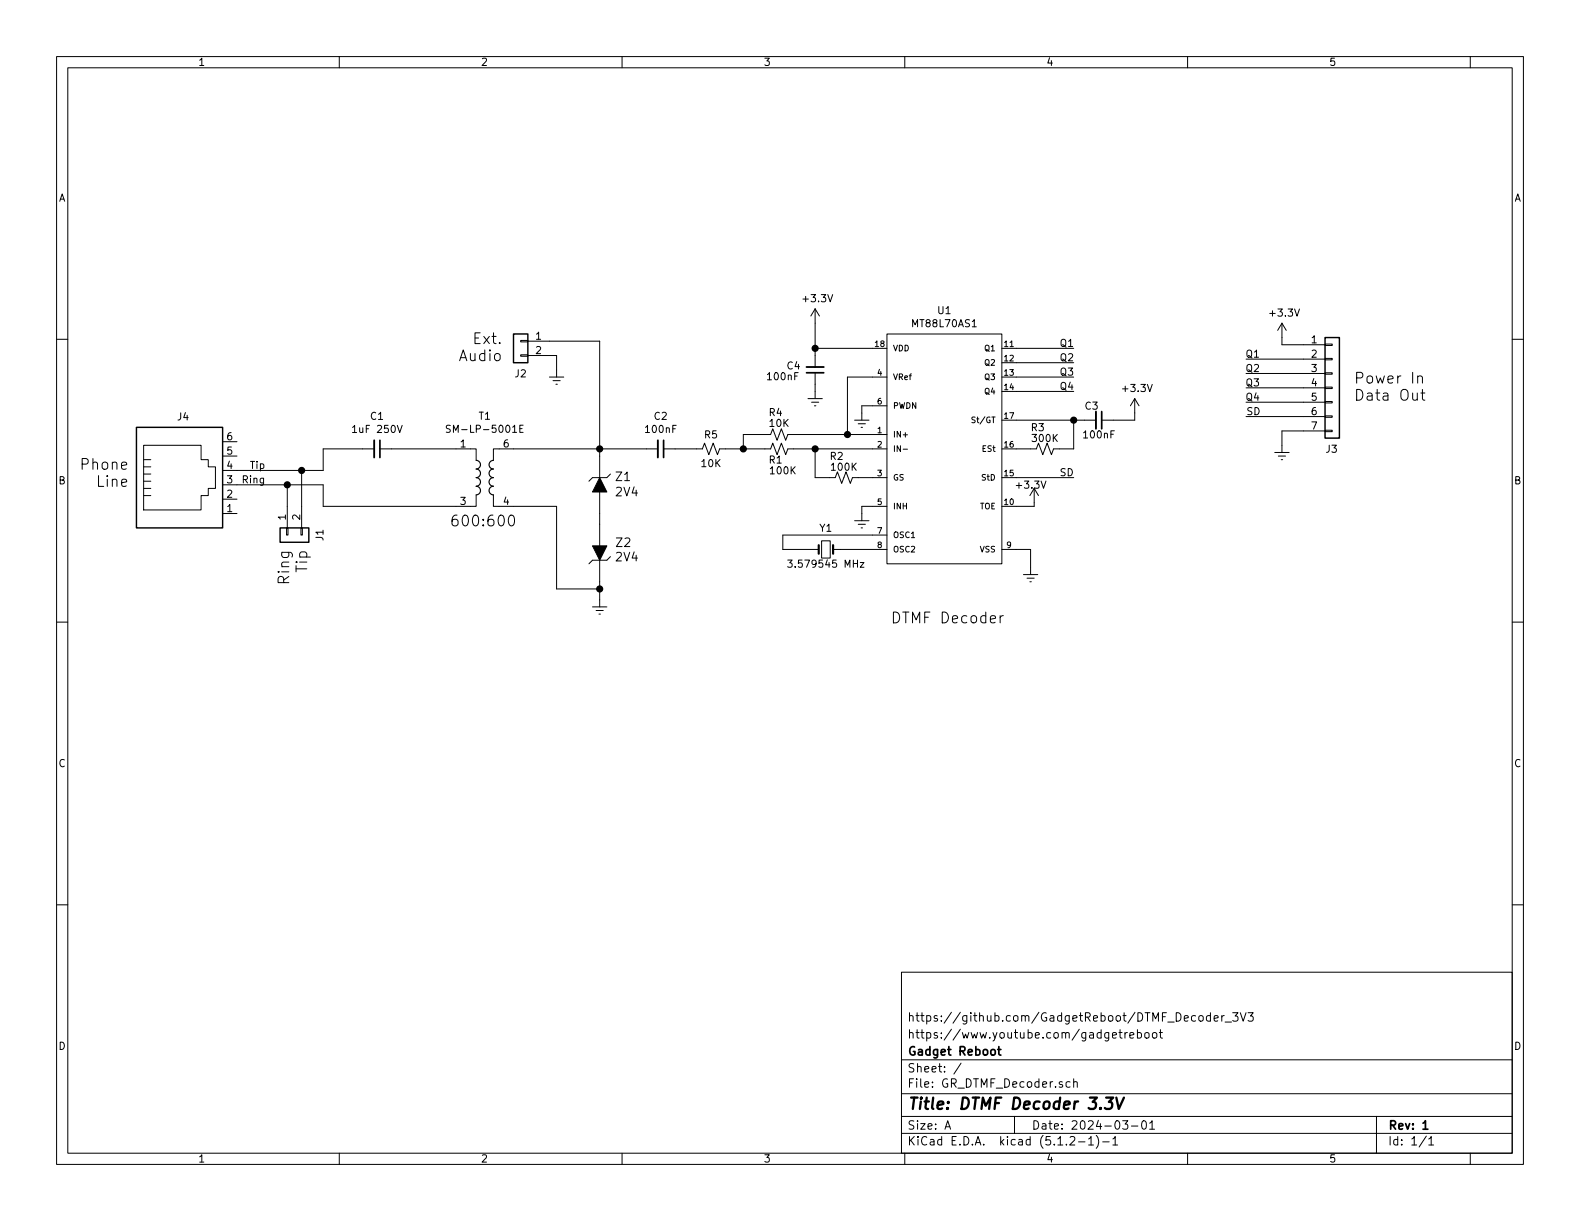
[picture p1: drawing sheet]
EESchema Schematic File Version 4
LIBS:GR_DTMF_Decoder-cache
EELAYER 29 0
EELAYER END
$Descr A 11000 8500
encoding utf-8
Sheet 1 1
Title "DTMF Decoder 3.3V"
Date "2024-03-01"
Rev "1"
Comp "Gadget Reboot"
Comment1 "https://www.youtube.com/gadgetreboot"
Comment2 "https://github.com/GadgetReboot/DTMF_Decoder_3V3"
Comment3 ""
Comment4 ""
$EndDescr
$Comp
L MT8870:MT8870DSR1 U1
U 1 1
P 6075 2425
F 0 "U1" H 6575 2690 50  0000 C CNN
F 1 "MT88L70AS1" H 6575 2599 50  0000 C CNN
F 2 "Package_SO:SOIC-18W_7.5x11.6mm_P1.27mm" H 6075 2825 50  0001 L CNN
F 3 "" H 6075 2925 50  0001 L CNN
	1    6075 2425
	1    0    0    -1  
$EndComp
$Comp
L Device:Crystal_Small Y1
U 1 1
P 5750 3825
F 0 "Y1" H 5750 3975 50  0000 C CNN
F 1 "3.579545 MHz" H 5750 3725 50  0000 C CNN
F 2 "Crystal:Crystal_SMD_HC49-SD_HandSoldering" H 5750 3825 50  0001 C CNN
F 3 "~" H 5750 3825 50  0001 C CNN
	1    5750 3825
	1    0    0    -1  
$EndComp
$Comp
L Device:R_Small_US R2
U 1 1
P 5875 3325
F 0 "R2" V 5725 3275 50  0000 C CNN
F 1 "100K" V 5800 3325 50  0000 C CNN
F 2 "Resistor_SMD:R_0805_2012Metric_Pad1.15x1.40mm_HandSolder" H 5875 3325 50  0001 C CNN
F 3 "~" H 5875 3325 50  0001 C CNN
	1    5875 3325
	0    1    1    0   
$EndComp
$Comp
L Device:C_Small C2
U 1 1
P 4600 3125
F 0 "C2" V 4371 3125 50  0000 C CNN
F 1 "100nF" V 4462 3125 50  0000 C CNN
F 2 "Capacitor_SMD:C_0805_2012Metric_Pad1.15x1.40mm_HandSolder" H 4600 3125 50  0001 C CNN
F 3 "~" H 4600 3125 50  0001 C CNN
	1    4600 3125
	0    1    1    0   
$EndComp
$Comp
L power:GNDREF #PWR06
U 1 1
P 7175 3950
F 0 "#PWR06" H 7175 3700 50  0001 C CNN
F 1 "GNDREF" H 7180 3777 50  0001 C CNN
F 2 "" H 7175 3950 50  0001 C CNN
F 3 "" H 7175 3950 50  0001 C CNN
	1    7175 3950
	1    0    0    -1  
$EndComp
$Comp
L Device:R_Small_US R1
U 1 1
P 5425 3125
F 0 "R1" V 5500 3100 50  0000 C CNN
F 1 "100K" V 5575 3150 50  0000 C CNN
F 2 "Resistor_SMD:R_0805_2012Metric_Pad1.15x1.40mm_HandSolder" H 5425 3125 50  0001 C CNN
F 3 "~" H 5425 3125 50  0001 C CNN
	1    5425 3125
	0    1    1    0   
$EndComp
Wire Wire Line
	6075 3025 5900 3025
Wire Wire Line
	5900 3025 5900 2625
Wire Wire Line
	5900 2625 6075 2625
Wire Wire Line
	6075 2425 5675 2425
Wire Wire Line
	5675 2425 5675 2250
Wire Wire Line
	4700 3125 4850 3125
Wire Wire Line
	5975 3325 6075 3325
Wire Wire Line
	5775 3325 5675 3325
Wire Wire Line
	5675 3325 5675 3125
Connection ~ 5675 3125
Wire Wire Line
	5675 3125 5525 3125
$Comp
L power:GNDREF #PWR04
U 1 1
P 6000 2875
F 0 "#PWR04" H 6000 2625 50  0001 C CNN
F 1 "GNDREF" H 6005 2702 50  0001 C CNN
F 2 "" H 6000 2875 50  0001 C CNN
F 3 "" H 6000 2875 50  0001 C CNN
	1    6000 2875
	1    0    0    -1  
$EndComp
$Comp
L power:GNDREF #PWR05
U 1 1
P 6000 3575
F 0 "#PWR05" H 6000 3325 50  0001 C CNN
F 1 "GNDREF" H 6005 3402 50  0001 C CNN
F 2 "" H 6000 3575 50  0001 C CNN
F 3 "" H 6000 3575 50  0001 C CNN
	1    6000 3575
	1    0    0    -1  
$EndComp
Wire Wire Line
	6075 2825 6000 2825
Wire Wire Line
	6000 2825 6000 2875
Wire Wire Line
	5675 3125 6075 3125
Wire Wire Line
	6075 3525 6000 3525
Wire Wire Line
	6000 3525 6000 3575
Wire Wire Line
	7075 3825 7175 3825
Wire Wire Line
	7175 3825 7175 3950
Wire Wire Line
	6075 3725 5450 3725
Wire Wire Line
	5450 3725 5450 3825
Wire Wire Line
	5450 3825 5650 3825
Wire Wire Line
	5850 3825 6075 3825
Wire Wire Line
	7075 3525 7200 3525
Wire Wire Line
	7200 3525 7200 3500
$Comp
L Device:R_Small_US R3
U 1 1
P 7275 3125
F 0 "R3" V 7125 3075 50  0000 C CNN
F 1 "300K" V 7200 3125 50  0000 C CNN
F 2 "Resistor_SMD:R_0805_2012Metric_Pad1.15x1.40mm_HandSolder" H 7275 3125 50  0001 C CNN
F 3 "~" H 7275 3125 50  0001 C CNN
	1    7275 3125
	0    1    1    0   
$EndComp
Wire Wire Line
	7075 3125 7175 3125
Wire Wire Line
	7075 2925 7475 2925
Wire Wire Line
	7475 2925 7475 3125
Wire Wire Line
	7475 3125 7375 3125
$Comp
L Device:C_Small C3
U 1 1
P 7650 2925
F 0 "C3" V 7550 2875 50  0000 C CNN
F 1 "100nF" V 7750 2925 50  0000 C CNN
F 2 "Capacitor_SMD:C_0805_2012Metric_Pad1.15x1.40mm_HandSolder" H 7650 2925 50  0001 C CNN
F 3 "~" H 7650 2925 50  0001 C CNN
	1    7650 2925
	0    1    1    0   
$EndComp
Wire Wire Line
	7750 2925 7900 2925
Wire Wire Line
	7900 2925 7900 2875
Wire Wire Line
	7550 2925 7475 2925
Connection ~ 7475 2925
Wire Wire Line
	7075 2725 7475 2725
Wire Wire Line
	7075 2625 7475 2625
Wire Wire Line
	7075 2525 7475 2525
Wire Wire Line
	7075 2425 7475 2425
Wire Wire Line
	7075 3325 7475 3325
Text Label 7375 3325 0    50   ~ 0
SD
Text Label 7375 2425 0    50   ~ 0
Q1
Text Label 7375 2525 0    50   ~ 0
Q2
Text Label 7375 2625 0    50   ~ 0
Q3
Text Label 7375 2725 0    50   ~ 0
Q4
$Comp
L Connector_Generic:Conn_01x07 J3
U 1 1
P 9275 2700
F 0 "J3" H 9225 2275 50  0000 L CNN
F 1 "Conn_01x07" H 9355 2651 50  0001 L CNN
F 2 "Connector_PinHeader_2.54mm:PinHeader_1x07_P2.54mm_Vertical" H 9275 2700 50  0001 C CNN
F 3 "~" H 9275 2700 50  0001 C CNN
	1    9275 2700
	1    0    0    -1  
$EndComp
$Comp
L power:GNDREF #PWR010
U 1 1
P 8925 3100
F 0 "#PWR010" H 8925 2850 50  0001 C CNN
F 1 "GNDREF" H 8930 2927 50  0001 C CNN
F 2 "" H 8925 3100 50  0001 C CNN
F 3 "" H 8925 3100 50  0001 C CNN
	1    8925 3100
	1    0    0    -1  
$EndComp
Wire Wire Line
	9075 2400 8925 2400
Wire Wire Line
	8925 2400 8925 2350
Wire Wire Line
	9075 3000 8925 3000
Wire Wire Line
	8925 3000 8925 3100
Wire Wire Line
	9075 2800 8675 2800
Wire Wire Line
	9075 2700 8675 2700
Wire Wire Line
	9075 2600 8675 2600
Wire Wire Line
	9075 2500 8675 2500
Text Label 8775 2500 2    50   ~ 0
Q1
Text Label 8775 2600 2    50   ~ 0
Q2
Text Label 8775 2700 2    50   ~ 0
Q3
Text Label 8775 2800 2    50   ~ 0
Q4
Wire Wire Line
	8675 2900 9075 2900
Text Label 8675 2900 0    50   ~ 0
SD
Text Notes 6200 4350 0    75   ~ 0
DTMF Decoder
Text Notes 9425 2800 0    75   ~ 0
Power In\nData Out
$Comp
L power:GNDREF #PWR02
U 1 1
P 4175 4175
F 0 "#PWR02" H 4175 3925 50  0001 C CNN
F 1 "GNDREF" H 4180 4002 50  0001 C CNN
F 2 "" H 4175 4175 50  0001 C CNN
F 3 "" H 4175 4175 50  0001 C CNN
	1    4175 4175
	1    0    0    -1  
$EndComp
$Comp
L Device:C_Small C1
U 1 1
P 2625 3125
F 0 "C1" V 2396 3125 50  0000 C CNN
F 1 "1uF 250V" V 2487 3125 50  0000 C CNN
F 2 "Capacitor_THT:C_Rect_L18.0mm_W8.0mm_P15.00mm_FKS3_FKP3" H 2625 3125 50  0001 C CNN
F 3 "~" H 2625 3125 50  0001 C CNN
	1    2625 3125
	0    1    1    0   
$EndComp
$Comp
L dk_Diodes-Zener-Single:MMSZ5231B-7-F Z1
U 1 1
P 4175 3375
F 0 "Z1" V 4228 3272 60  0000 R CNN
F 1 "2V4" V 4122 3272 60  0000 R CNN
F 2 "footprints:Zener_MiniMELF" H 4375 3575 60  0001 L CNN
F 3 "" H 4375 3675 60  0001 L CNN
F 4 "Diotec Semiconductor" H 4375 3775 60  0001 L CNN "Digi-Key_PN"
F 5 "ZMM3.3" H 4375 3875 60  0001 L CNN "MPN"
	1    4175 3375
	0    -1   -1   0   
$EndComp
Wire Wire Line
	4175 3175 4175 3125
Connection ~ 4175 3125
Wire Wire Line
	4175 3125 4500 3125
Wire Wire Line
	4175 3650 4175 3575
Wire Wire Line
	4175 4175 4175 4100
Wire Wire Line
	3875 4100 4175 4100
Wire Wire Line
	3875 3525 3875 4100
Connection ~ 4175 4100
Wire Wire Line
	4175 4100 4175 4050
$Comp
L Connector_Generic:Conn_01x02 J1
U 1 1
P 2000 3725
F 0 "J1" H 2000 3500 50  0000 C CNN
F 1 "Conn_01x02" H 1918 3851 50  0001 C CNN
F 2 "Connector_PinHeader_2.54mm:PinHeader_1x02_P2.54mm_Vertical" H 2000 3725 50  0001 C CNN
F 3 "~" H 2000 3725 50  0001 C CNN
	1    2000 3725
	0    -1   1    0   
$EndComp
Wire Wire Line
	2250 3275 2250 3125
Wire Wire Line
	2250 3125 2525 3125
Wire Wire Line
	2250 3525 2250 3375
Text Notes 900  3400 2    75   ~ 0
Phone\nLine
$Comp
L Connector_Generic:Conn_01x02 J2
U 1 1
P 3625 2375
F 0 "J2" H 3625 2150 50  0000 C CNN
F 1 "Conn_01x02" H 3543 2501 50  0001 C CNN
F 2 "Connector_PinHeader_2.54mm:PinHeader_1x02_P2.54mm_Vertical" H 3625 2375 50  0001 C CNN
F 3 "~" H 3625 2375 50  0001 C CNN
	1    3625 2375
	-1   0    0    -1  
$EndComp
Text Notes 3500 2525 2    75   ~ 0
Ext.\nAudio
$Comp
L power:GNDREF #PWR01
U 1 1
P 3875 2575
F 0 "#PWR01" H 3875 2325 50  0001 C CNN
F 1 "GNDREF" H 3880 2402 50  0001 C CNN
F 2 "" H 3875 2575 50  0001 C CNN
F 3 "" H 3875 2575 50  0001 C CNN
	1    3875 2575
	1    0    0    -1  
$EndComp
Wire Wire Line
	3825 2475 3875 2475
Wire Wire Line
	3875 2475 3875 2575
Wire Wire Line
	3825 2375 4175 2375
Wire Wire Line
	4175 2375 4175 3125
$Comp
L Transformer:ADT1-1 T1
U 1 1
P 3375 3325
F 0 "T1" H 3375 2900 50  0000 C CNN
F 1 "SM-LP-5001E" H 3375 2991 50  0000 C CNN
F 2 "footprints:Transformer_SMLP5001" H 3375 2975 50  0001 C CNN
F 3 "https://ww2.minicircuits.com/pdfs/ADT1-1+.pdf" H 3375 3325 50  0001 C CNN
	1    3375 3325
	1    0    0    1   
$EndComp
Wire Wire Line
	2725 3125 3175 3125
Wire Wire Line
	2250 3525 3175 3525
Wire Wire Line
	3575 3125 4175 3125
Wire Wire Line
	3575 3525 3875 3525
Text Notes 3600 3675 2    75   ~ 0
600:600
$Comp
L Connector:RJ12 J4
U 1 1
P 1250 3375
F 0 "J4" H 1275 3850 50  0000 C CNN
F 1 "RJ12" H 920 3470 50  0001 R CNN
F 2 "footprints:RJ_6p6c" V 1250 3400 50  0001 C CNN
F 3 "~" V 1250 3400 50  0001 C CNN
	1    1250 3375
	1    0    0    -1  
$EndComp
Text Label 1850 3375 2    50   ~ 0
Ring
Text Label 1850 3275 2    50   ~ 0
Tip
$Comp
L dk_Diodes-Zener-Single:MMSZ5231B-7-F Z2
U 1 1
P 4175 3850
F 0 "Z2" V 4100 4075 60  0000 R CNN
F 1 "2V4" V 4200 4125 60  0000 R CNN
F 2 "footprints:Zener_MiniMELF" H 4375 4050 60  0001 L CNN
F 3 "" H 4375 4150 60  0001 L CNN
F 4 "Diotec Semiconductor" H 4375 4250 60  0001 L CNN "Digi-Key_PN"
F 5 "ZMM3.3" H 4375 4350 60  0001 L CNN "MPN"
	1    4175 3850
	0    1    1    0   
$EndComp
$Comp
L power:+3.3V #PWR03
U 1 1
P 5675 2250
F 0 "#PWR03" H 5675 2100 50  0001 C CNN
F 1 "+3.3V" H 5690 2423 50  0000 C CNN
F 2 "" H 5675 2250 50  0001 C CNN
F 3 "" H 5675 2250 50  0001 C CNN
	1    5675 2250
	1    0    0    -1  
$EndComp
$Comp
L power:+3.3V #PWR09
U 1 1
P 8925 2350
F 0 "#PWR09" H 8925 2200 50  0001 C CNN
F 1 "+3.3V" H 8940 2523 50  0000 C CNN
F 2 "" H 8925 2350 50  0001 C CNN
F 3 "" H 8925 2350 50  0001 C CNN
	1    8925 2350
	1    0    0    -1  
$EndComp
$Comp
L power:+3.3V #PWR0101
U 1 1
P 7900 2875
F 0 "#PWR0101" H 7900 2725 50  0001 C CNN
F 1 "+3.3V" H 7915 3048 50  0000 C CNN
F 2 "" H 7900 2875 50  0001 C CNN
F 3 "" H 7900 2875 50  0001 C CNN
	1    7900 2875
	1    0    0    -1  
$EndComp
$Comp
L power:+3.3V #PWR0102
U 1 1
P 7200 3500
F 0 "#PWR0102" H 7200 3350 50  0001 C CNN
F 1 "+3.3V" H 7175 3625 50  0000 C CNN
F 2 "" H 7200 3500 50  0001 C CNN
F 3 "" H 7200 3500 50  0001 C CNN
	1    7200 3500
	1    0    0    -1  
$EndComp
Wire Wire Line
	1650 3275 2100 3275
Wire Wire Line
	1650 3375 2000 3375
Wire Wire Line
	2000 3525 2000 3375
Connection ~ 2000 3375
Wire Wire Line
	2000 3375 2250 3375
Wire Wire Line
	2100 3525 2100 3275
Connection ~ 2100 3275
Wire Wire Line
	2100 3275 2250 3275
Text Notes 2025 3825 3    75   ~ 0
Ring
Text Notes 2150 3825 3    75   ~ 0
Tip
$Comp
L Device:C_Small C4
U 1 1
P 5675 2575
F 0 "C4" H 5825 2550 50  0000 C CNN
F 1 "100nF" H 5900 2625 50  0000 C CNN
F 2 "Capacitor_SMD:C_0805_2012Metric_Pad1.15x1.40mm_HandSolder" H 5675 2575 50  0001 C CNN
F 3 "~" H 5675 2575 50  0001 C CNN
	1    5675 2575
	-1   0    0    1   
$EndComp
$Comp
L power:GNDREF #PWR07
U 1 1
P 5675 2725
F 0 "#PWR07" H 5675 2475 50  0001 C CNN
F 1 "GNDREF" H 5680 2552 50  0001 C CNN
F 2 "" H 5675 2725 50  0001 C CNN
F 3 "" H 5675 2725 50  0001 C CNN
	1    5675 2725
	1    0    0    -1  
$EndComp
Wire Wire Line
	5675 2475 5675 2425
Connection ~ 5675 2425
Wire Wire Line
	5675 2725 5675 2675
$Comp
L Device:R_Small_US R5
U 1 1
P 4950 3125
F 0 "R5" V 4850 3125 50  0000 C CNN
F 1 "10K" V 5050 3125 50  0000 C CNN
F 2 "Resistor_SMD:R_0805_2012Metric_Pad1.15x1.40mm_HandSolder" H 4950 3125 50  0001 C CNN
F 3 "~" H 4950 3125 50  0001 C CNN
	1    4950 3125
	0    1    1    0   
$EndComp
Wire Wire Line
	5050 3125 5175 3125
$Comp
L Device:R_Small_US R4
U 1 1
P 5425 3025
F 0 "R4" V 5575 3050 50  0000 C CNN
F 1 "10K" V 5500 3025 50  0000 C CNN
F 2 "Resistor_SMD:R_0805_2012Metric_Pad1.15x1.40mm_HandSolder" H 5425 3025 50  0001 C CNN
F 3 "~" H 5425 3025 50  0001 C CNN
	1    5425 3025
	0    -1   -1   0   
$EndComp
Wire Wire Line
	5525 3025 5900 3025
Connection ~ 5900 3025
Wire Wire Line
	5325 3025 5175 3025
Wire Wire Line
	5175 3025 5175 3125
Connection ~ 5175 3125
Wire Wire Line
	5175 3125 5325 3125
$EndSCHEMATC
